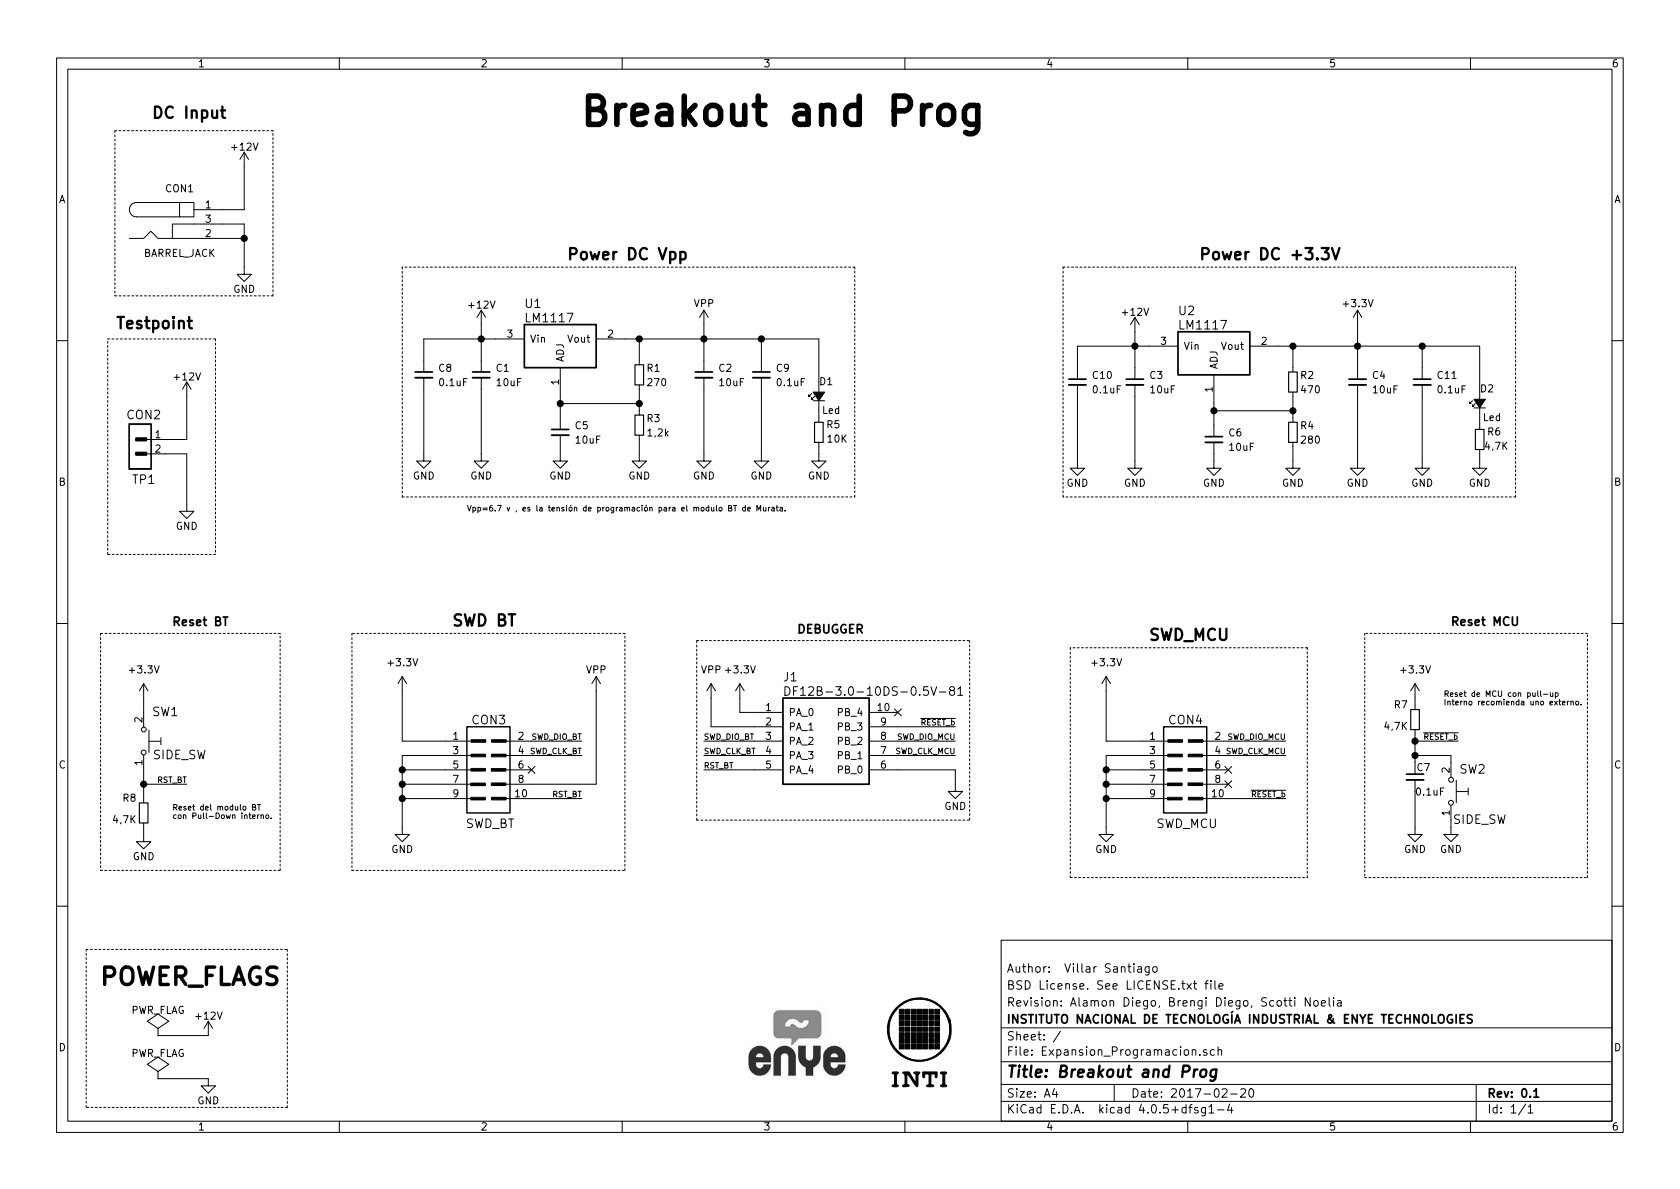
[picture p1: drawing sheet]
EESchema Schematic File Version 2
LIBS:power
LIBS:Expansion_Programacion-cache
EELAYER 25 0
EELAYER END
$Descr A4 11693 8268
encoding utf-8
Sheet 1 1
Title "Breakout and Prog"
Date "2017-02-20"
Rev "0.1"
Comp "INSTITUTO NACIONAL DE TECNOLOGÍA INDUSTRIAL & ENYE TECHNOLOGIES"
Comment1 "Revision: Alamon Diego, Brengi Diego, Scotti Noelia "
Comment2 "BSD License. See LICENSE.txt file"
Comment3 "Author:  Villar Santiago"
Comment4 ""
$EndDescr
$Comp
L PWR_FLAG #FLG01
U 1 1
P 1100 7500
F 0 "#FLG01" H 1100 7595 50  0001 C CNN
F 1 "PWR_FLAG" H 1100 7680 50  0000 C CNN
F 2 "" H 1100 7500 50  0000 C CNN
F 3 "" H 1100 7500 50  0000 C CNN
	1    1100 7500
	1    0    0    -1  
$EndComp
$Comp
L GND #PWR02
U 1 1
P 1450 7500
F 0 "#PWR02" H 1450 7250 50  0001 C CNN
F 1 "GND" H 1450 7350 50  0000 C CNN
F 2 "" H 1450 7500 50  0000 C CNN
F 3 "" H 1450 7500 50  0000 C CNN
	1    1450 7500
	1    0    0    -1  
$EndComp
$Comp
L GND #PWR03
U 1 1
P 10100 5750
F 0 "#PWR03" H 10100 5500 50  0001 C CNN
F 1 "GND" H 10100 5600 50  0000 C CNN
F 2 "" H 10100 5750 50  0000 C CNN
F 3 "" H 10100 5750 50  0000 C CNN
	1    10100 5750
	1    0    0    -1  
$EndComp
$Comp
L C_Small C7
U 1 1
P 9850 5400
F 0 "C7" H 9860 5470 50  0000 L CNN
F 1 "0.1uF" H 9850 5300 50  0000 L CNN
F 2 "footprints:c_0805" H 9850 5400 50  0001 C CNN
F 3 "" H 9850 5400 50  0000 C CNN
F 4 "0.10uF 10% 16V Ceramic Capacitor X7R 0805" H 0   400 50  0001 C CNN "Desc"
F 5 "490-1683-1-ND" H 5700 -400 50  0001 C CNN "digikey#"
F 6 "Murata Electronics North America" H 5700 -400 50  0001 C CNN "manf"
F 7 "GRM219R71C104KA01D" H 9850 5400 60  0001 C CNN "manf#"
	1    9850 5400
	1    0    0    -1  
$EndComp
$Comp
L GND #PWR04
U 1 1
P 9850 5750
F 0 "#PWR04" H 9850 5500 50  0001 C CNN
F 1 "GND" H 9850 5600 50  0000 C CNN
F 2 "" H 9850 5750 50  0000 C CNN
F 3 "" H 9850 5750 50  0000 C CNN
	1    9850 5750
	1    0    0    -1  
$EndComp
$Comp
L GND #PWR05
U 1 1
P 6650 5450
F 0 "#PWR05" H 6650 5200 50  0001 C CNN
F 1 "GND" H 6650 5300 50  0000 C CNN
F 2 "" H 6650 5450 50  0000 C CNN
F 3 "" H 6650 5450 50  0000 C CNN
	1    6650 5450
	1    0    0    -1  
$EndComp
$Comp
L +3.3V-RESCUE-Expancion_Programacion #+3.3V06
U 1 1
P 5150 4850
F 0 "#+3.3V06" H 5150 5120 50  0001 C CNN
F 1 "+3.3V" H 5150 5050 50  0000 C CNN
F 2 "" H 5350 4850 50  0000 C CNN
F 3 "" H 5350 4850 50  0000 C CNN
	1    5150 4850
	1    0    0    -1  
$EndComp
$Comp
L R_Small R8
U 1 1
P 1000 5650
F 0 "R8" H 1050 5550 50  0000 L CNN
F 1 "4,7K" H 1050 5700 50  0000 L CNN
F 2 "footprints:r_0805" H 1000 5650 50  0001 C CNN
F 3 "" H 1000 5650 50  0000 C CNN
F 4 "RES SMD 4.7K OHM 5% 1/2W 0805" H -50 350 50  0001 C CNN "Desc"
F 5 "P16962CT-ND" H 150 -450 50  0001 C CNN "digikey#"
F 6 "Panasonic Electronic Components" H 150 -450 50  0001 C CNN "manf"
F 7 "ERJ-P6WJ472V" H 1000 5650 60  0001 C CNN "manf#"
	1    1000 5650
	-1   0    0    1   
$EndComp
$Comp
L GND #PWR07
U 1 1
P 1000 5800
F 0 "#PWR07" H 1000 5550 50  0001 C CNN
F 1 "GND" H 1000 5650 50  0000 C CNN
F 2 "" H 1000 5800 50  0000 C CNN
F 3 "" H 1000 5800 50  0000 C CNN
	1    1000 5800
	1    0    0    -1  
$EndComp
$Comp
L LOGO_INTI G1
U 1 1
P 6400 7250
F 0 "G1" H 6400 6947 60  0001 C CNN
F 1 "LOGO_INTI" H 6400 7553 60  0001 C CNN
F 2 "footprints:LOGO_INTI" H 6400 7250 60  0001 C CNN
F 3 "" H 6400 7250 60  0000 C CNN
F 4 "Logo  INTI" H 0   0   50  0001 C CNN "Desc"
F 5 "Logo  INTI" H 0   0   50  0001 C CNN "Desc:"
	1    6400 7250
	1    0    0    -1  
$EndComp
$Comp
L +3.3V-RESCUE-Expancion_Programacion #+3.3V08
U 1 1
P 9850 4850
F 0 "#+3.3V08" H 9850 5120 50  0001 C CNN
F 1 "+3.3V" H 9850 5050 50  0000 C CNN
F 2 "" H 10050 4850 50  0000 C CNN
F 3 "" H 10050 4850 50  0000 C CNN
	1    9850 4850
	1    0    0    -1  
$EndComp
$Comp
L R_Small R7
U 1 1
P 9850 5000
F 0 "R7" H 9900 4900 50  0000 L CNN
F 1 "4,7K" H 9900 5050 50  0000 L CNN
F 2 "footprints:r_0805" H 9850 5000 50  0001 C CNN
F 3 "" H 9850 5000 50  0000 C CNN
F 4 "RES SMD 4.7K OHM 5% 1/2W 0805" H 0   400 50  0001 C CNN "Desc"
F 5 "P16962CT-ND" H 5700 -400 50  0001 C CNN "digikey#"
F 6 "Panasonic Electronic Components" H 5700 -400 50  0001 C CNN "manf"
F 7 "ERJ-P6WJ472V" H 9850 5000 60  0001 C CNN "manf#"
	1    9850 5000
	-1   0    0    1   
$EndComp
$Comp
L +3.3V-RESCUE-Expancion_Programacion #+3.3V09
U 1 1
P 1000 4850
F 0 "#+3.3V09" H 1000 5120 50  0001 C CNN
F 1 "+3.3V" H 1000 5050 50  0000 C CNN
F 2 "" H 1200 4850 50  0000 C CNN
F 3 "" H 1200 4850 50  0000 C CNN
	1    1000 4850
	1    0    0    -1  
$EndComp
$Comp
L SIDE_WTCM-TR(3x4) SW1
U 1 1
P 1000 5150
F 0 "SW1" V 1200 5300 60  0000 C CNN
F 1 "SIDE_SW" V 900 5400 60  0000 C CNN
F 2 "footprints:B3U_1000PB" H 999 5188 60  0001 C CNN
F 3 "" H 999 5188 60  0000 C CNN
F 4 "Tactile Switch SPST-NO Top Actuated Surface Mount" H -50 350 50  0001 C CNN "Desc"
F 5 "SW1143CT-ND" H -9100 -700 50  0001 C CNN "digikey#"
F 6 "Omron Electronics Inc-EMC Div" H -9100 -700 50  0001 C CNN "manf"
F 7 "B3U-1000P-B" V 1000 5150 60  0001 C CNN "manf#"
	1    1000 5150
	0    1    -1   0   
$EndComp
$Comp
L SIDE_WTCM-TR(3x4) SW2
U 1 1
P 10100 5500
F 0 "SW2" V 10250 5650 60  0000 C CNN
F 1 "SIDE_SW" V 9900 5700 60  0000 C CNN
F 2 "footprints:B3U_1000PB" H 10099 5538 60  0001 C CNN
F 3 "" H 10099 5538 60  0000 C CNN
F 4 "Tactile Switch SPST-NO Top Actuated Surface Mount" H 0   400 50  0001 C CNN "Desc"
F 5 "SW1143CT-ND" H 0   -350 50  0001 C CNN "digikey#"
F 6 "Omron Electronics Inc-EMC Div" H 0   -350 50  0001 C CNN "manf"
F 7 "B3U-1000P-B" V 10100 5500 60  0001 C CNN "manf#"
	1    10100 5500
	0    1    -1   0   
$EndComp
$Comp
L CON2 CON2
U 1 1
P 1050 3050
F 0 "CON2" H 1000 3225 60  0000 C CNN
F 1 "TP1" H 1000 2775 60  0000 C CNN
F 2 "footprints:GS2" H 975 3000 60  0001 C CNN
F 3 "" H 975 3000 60  0000 C CNN
F 4 "Pad de coneccion para una eventual bateria" H 0   0   50  0001 C CNN "Desc"
	1    1050 3050
	1    0    0    -1  
$EndComp
$Comp
L BH10S CON3
U 1 1
P 3400 5350
F 0 "CON3" H 3402 5701 60  0000 C CNN
F 1 "SWD_BT" H 3412 4979 60  0000 C CNN
F 2 "Pin_Headers:Pin_Header_Straight_2x05" H 3392 5303 60  0001 C CNN
F 3 "" H 3392 5303 60  0000 C CNN
F 4 "10 Positions Header, Unshrouded Connector 0.100 (2.54mm) Through Hole Tin" H 0   350 50  0001 C CNN "Desc"
F 5 "609-3243-ND" H 250 1400 50  0001 C CNN "digikey#"
F 6 "Amphenol FCI" H 250 1400 50  0001 C CNN "manf"
F 7 "67997-410HLF" H 250 1400 50  0001 C CNN "manf#"
	1    3400 5350
	1    0    0    -1  
$EndComp
$Comp
L BH10S CON4
U 1 1
P 8250 5350
F 0 "CON4" H 8252 5701 60  0000 C CNN
F 1 "SWD_MCU" H 8262 4979 60  0000 C CNN
F 2 "Pin_Headers:Pin_Header_Straight_2x05" H 8242 5303 60  0001 C CNN
F 3 "" H 8242 5303 60  0000 C CNN
F 4 "10 Positions Header, Unshrouded Connector 0.100 (2.54mm) Through Hole Tin" H 50  400 50  0001 C CNN "Desc"
F 5 "609-3243-ND" H 150 1400 50  0001 C CNN "digikey#"
F 6 "Amphenol FCI" H 150 1400 50  0001 C CNN "manf"
F 7 "67997-410HLF" H 150 1400 50  0001 C CNN "manf#"
	1    8250 5350
	1    0    0    -1  
$EndComp
$Comp
L GND #PWR010
U 1 1
P 7700 5750
F 0 "#PWR010" H 7700 5500 50  0001 C CNN
F 1 "GND" H 7700 5600 50  0000 C CNN
F 2 "" H 7700 5750 50  0000 C CNN
F 3 "" H 7700 5750 50  0000 C CNN
	1    7700 5750
	1    0    0    -1  
$EndComp
$Comp
L GND #PWR011
U 1 1
P 2800 5750
F 0 "#PWR011" H 2800 5500 50  0001 C CNN
F 1 "GND" H 2800 5600 50  0000 C CNN
F 2 "" H 2800 5750 50  0000 C CNN
F 3 "" H 2800 5750 50  0000 C CNN
	1    2800 5750
	1    0    0    -1  
$EndComp
$Comp
L +3.3V-RESCUE-Expancion_Programacion #+3.3V012
U 1 1
P 7700 4800
F 0 "#+3.3V012" H 7700 5070 50  0001 C CNN
F 1 "+3.3V" H 7700 5000 50  0000 C CNN
F 2 "" H 7900 4800 50  0000 C CNN
F 3 "" H 7900 4800 50  0000 C CNN
	1    7700 4800
	1    0    0    -1  
$EndComp
$Comp
L +3.3V-RESCUE-Expancion_Programacion #+3.3V013
U 1 1
P 2800 4800
F 0 "#+3.3V013" H 2800 5070 50  0001 C CNN
F 1 "+3.3V" H 2800 5000 50  0000 C CNN
F 2 "" H 3000 4800 50  0000 C CNN
F 3 "" H 3000 4800 50  0000 C CNN
	1    2800 4800
	1    0    0    -1  
$EndComp
$Comp
L GND #PWR014
U 1 1
P 1700 1850
F 0 "#PWR014" H 1700 1600 50  0001 C CNN
F 1 "GND" H 1700 1700 50  0000 C CNN
F 2 "" H 1700 1850 50  0000 C CNN
F 3 "" H 1700 1850 50  0000 C CNN
	1    1700 1850
	1    0    0    -1  
$EndComp
$Comp
L +12V #PWR015
U 1 1
P 1700 1150
F 0 "#PWR015" H 1700 1000 50  0001 C CNN
F 1 "+12V" H 1700 1290 50  0000 C CNN
F 2 "" H 1700 1150 50  0000 C CNN
F 3 "" H 1700 1150 50  0000 C CNN
	1    1700 1150
	1    0    0    -1  
$EndComp
$Comp
L R_Small R2
U 1 1
P 9000 2650
F 0 "R2" H 9050 2700 50  0000 L CNN
F 1 "470" H 9050 2600 50  0000 L CNN
F 2 "footprints:r_0805" H 9000 2650 50  0001 C CNN
F 3 "" H 9000 2650 50  0000 C CNN
F 4 "RES SMD 470 OHM 1% 1/8W 0805 " H 1000 0   50  0001 C CNN "Desc"
F 5 "311-470CRCT-ND " H 1050 1000 50  0001 C CNN "digikey#"
F 6 "Yageo" H 1050 1000 50  0001 C CNN "manf"
F 7 "RC0805FR-07470RL" H 1050 1000 50  0001 C CNN "manf#"
	1    9000 2650
	1    0    0    -1  
$EndComp
$Comp
L R_Small R4
U 1 1
P 9000 3000
F 0 "R4" H 9050 3050 50  0000 L CNN
F 1 "280" H 9050 2950 50  0000 L CNN
F 2 "footprints:r_0805" H 9000 3000 50  0001 C CNN
F 3 "" H 9000 3000 50  0000 C CNN
F 4 "RES SMD 280 OHM 1% 1/8W 0805 " H 1000 0   50  0001 C CNN "Desc"
F 5 "311-280CRCT-ND " H 1050 1000 50  0001 C CNN "digikey#"
F 6 "Yageo" H 1050 1000 50  0001 C CNN "manf"
F 7 "RC0805FR-07280RL " H 1050 1000 50  0001 C CNN "manf#"
	1    9000 3000
	1    0    0    -1  
$EndComp
$Comp
L GND #PWR016
U 1 1
P 7900 3200
F 0 "#PWR016" H 7900 2950 50  0001 C CNN
F 1 "GND" H 7900 3050 50  0000 C CNN
F 2 "" H 7900 3200 50  0000 C CNN
F 3 "" H 7900 3200 50  0000 C CNN
	1    7900 3200
	1    0    0    -1  
$EndComp
$Comp
L GND #PWR017
U 1 1
P 9000 3200
F 0 "#PWR017" H 9000 2950 50  0001 C CNN
F 1 "GND" H 9000 3050 50  0000 C CNN
F 2 "" H 9000 3200 50  0000 C CNN
F 3 "" H 9000 3200 50  0000 C CNN
	1    9000 3200
	1    0    0    -1  
$EndComp
$Comp
L GND #PWR018
U 1 1
P 9450 3200
F 0 "#PWR018" H 9450 2950 50  0001 C CNN
F 1 "GND" H 9450 3050 50  0000 C CNN
F 2 "" H 9450 3200 50  0000 C CNN
F 3 "" H 9450 3200 50  0000 C CNN
	1    9450 3200
	1    0    0    -1  
$EndComp
$Comp
L R_Small R1
U 1 1
P 4450 2600
F 0 "R1" H 4500 2650 50  0000 L CNN
F 1 "270" H 4500 2550 50  0000 L CNN
F 2 "footprints:r_0805" H 4450 2600 50  0001 C CNN
F 3 "" H 4450 2600 50  0000 C CNN
F 4 "RES SMD 270 OHM 1% 1/8W 0805 " H 0   0   50  0001 C CNN "Desc"
F 5 "311-270CRCT-ND" H 0   950 50  0001 C CNN "digikey#"
F 6 "Yageo" H 0   950 50  0001 C CNN "manf"
F 7 "RC0805FR-07270RL" H 0   950 50  0001 C CNN "manf#"
	1    4450 2600
	1    0    0    -1  
$EndComp
$Comp
L R_Small R3
U 1 1
P 4450 2950
F 0 "R3" H 4500 3000 50  0000 L CNN
F 1 "1,2k" H 4500 2900 50  0000 L CNN
F 2 "footprints:r_0805" H 4450 2950 50  0001 C CNN
F 3 "" H 4450 2950 50  0000 C CNN
F 4 "RES SMD 1.2K OHM 1% 1/8W 0805 " H 0   0   50  0001 C CNN "Desc"
F 5 "311-1.20KCRCT-ND " H 0   950 50  0001 C CNN "digikey#"
F 6 "Yageo" H 0   950 50  0001 C CNN "manf"
F 7 "RC0805FR-071K2L " H 0   950 50  0001 C CNN "manf#"
	1    4450 2950
	1    0    0    -1  
$EndComp
$Comp
L GND #PWR019
U 1 1
P 3350 3150
F 0 "#PWR019" H 3350 2900 50  0001 C CNN
F 1 "GND" H 3350 3000 50  0000 C CNN
F 2 "" H 3350 3150 50  0000 C CNN
F 3 "" H 3350 3150 50  0000 C CNN
	1    3350 3150
	1    0    0    -1  
$EndComp
$Comp
L GND #PWR020
U 1 1
P 4450 3150
F 0 "#PWR020" H 4450 2900 50  0001 C CNN
F 1 "GND" H 4450 3000 50  0000 C CNN
F 2 "" H 4450 3150 50  0000 C CNN
F 3 "" H 4450 3150 50  0000 C CNN
	1    4450 3150
	1    0    0    -1  
$EndComp
$Comp
L GND #PWR021
U 1 1
P 4900 3150
F 0 "#PWR021" H 4900 2900 50  0001 C CNN
F 1 "GND" H 4900 3000 50  0000 C CNN
F 2 "" H 4900 3150 50  0000 C CNN
F 3 "" H 4900 3150 50  0000 C CNN
	1    4900 3150
	1    0    0    -1  
$EndComp
$Comp
L +12V #PWR022
U 1 1
P 3350 2250
F 0 "#PWR022" H 3350 2100 50  0001 C CNN
F 1 "+12V" H 3350 2390 50  0000 C CNN
F 2 "" H 3350 2250 50  0000 C CNN
F 3 "" H 3350 2250 50  0000 C CNN
	1    3350 2250
	1    0    0    -1  
$EndComp
$Comp
L +12V #PWR023
U 1 1
P 7900 2300
F 0 "#PWR023" H 7900 2150 50  0001 C CNN
F 1 "+12V" H 7900 2440 50  0000 C CNN
F 2 "" H 7900 2300 50  0000 C CNN
F 3 "" H 7900 2300 50  0000 C CNN
	1    7900 2300
	1    0    0    -1  
$EndComp
$Comp
L VPP #PWR024
U 1 1
P 4900 2250
F 0 "#PWR024" H 4900 2100 50  0001 C CNN
F 1 "VPP" H 4900 2400 50  0000 C CNN
F 2 "" H 4900 2250 50  0000 C CNN
F 3 "" H 4900 2250 50  0000 C CNN
	1    4900 2250
	1    0    0    -1  
$EndComp
$Comp
L +3.3V-RESCUE-Expancion_Programacion #+3.3V025
U 1 1
P 9450 2250
F 0 "#+3.3V025" H 9450 2520 50  0001 C CNN
F 1 "+3.3V" H 9450 2400 50  0000 C CNN
F 2 "" H 9650 2250 50  0000 C CNN
F 3 "" H 9650 2250 50  0000 C CNN
	1    9450 2250
	1    0    0    -1  
$EndComp
$Comp
L LM1117-RESCUE-Expancion_Programacion U1
U 1 1
P 3450 2350
F 0 "U1" H 3650 2600 60  0000 L CNN
F 1 "LM1117" H 3650 2500 60  0000 L CNN
F 2 "footprints:sot223" H 3450 2350 39  0001 C CNN
F 3 "" H 3450 2350 39  0000 C CNN
F 4 "Linear Voltage Regulator IC Positive Adjustable 1 Output 1.25 V  13.8 V 800mA SOT-223" H 0   0   50  0001 C CNN "Desc"
F 5 "LM1117MPX-ADJ/NOPBCT-ND" H 0   950 50  0001 C CNN "digikey#"
F 6 "Texas Instruments" H 0   950 50  0001 C CNN "manf"
F 7 "LM1117MPX-ADJ/NOPB" H 0   950 50  0001 C CNN "manf#"
	1    3450 2350
	1    0    0    -1  
$EndComp
$Comp
L LM1117-RESCUE-Expancion_Programacion U2
U 1 1
P 8000 2400
F 0 "U2" H 8200 2650 60  0000 L CNN
F 1 "LM1117" H 8200 2550 60  0000 L CNN
F 2 "footprints:sot223" H 8000 2400 39  0001 C CNN
F 3 "" H 8000 2400 39  0000 C CNN
F 4 "Linear Voltage Regulator IC Positive Adjustable 1 Output 1.25 V  13.8 V 800mA SOT-223" H 1000 0   50  0001 C CNN "Desc"
F 5 "LM1117MPX-ADJ/NOPBCT-ND " H 1050 1000 50  0001 C CNN "digikey#"
F 6 "Texas Instruments" H 1050 1000 50  0001 C CNN "manf"
F 7 "LM1117MPX-ADJ/NOPB" H 1050 1000 50  0001 C CNN "manf#"
	1    8000 2400
	1    0    0    -1  
$EndComp
$Comp
L GND #PWR026
U 1 1
P 3900 3150
F 0 "#PWR026" H 3900 2900 50  0001 C CNN
F 1 "GND" H 3900 3000 50  0000 C CNN
F 2 "" H 3900 3150 50  0000 C CNN
F 3 "" H 3900 3150 50  0000 C CNN
	1    3900 3150
	1    0    0    -1  
$EndComp
$Comp
L GND #PWR027
U 1 1
P 8450 3200
F 0 "#PWR027" H 8450 2950 50  0001 C CNN
F 1 "GND" H 8450 3050 50  0000 C CNN
F 2 "" H 8450 3200 50  0000 C CNN
F 3 "" H 8450 3200 50  0000 C CNN
	1    8450 3200
	1    0    0    -1  
$EndComp
$Comp
L VPP #PWR028
U 1 1
P 4150 4800
F 0 "#PWR028" H 4150 4650 50  0001 C CNN
F 1 "VPP" H 4150 4950 50  0000 C CNN
F 2 "" H 4150 4800 50  0000 C CNN
F 3 "" H 4150 4800 50  0000 C CNN
	1    4150 4800
	1    0    0    -1  
$EndComp
$Comp
L VPP #PWR029
U 1 1
P 4950 4850
F 0 "#PWR029" H 4950 4700 50  0001 C CNN
F 1 "VPP" H 4950 5050 50  0000 C CNN
F 2 "" H 4950 4850 50  0000 C CNN
F 3 "" H 4950 4850 50  0000 C CNN
	1    4950 4850
	1    0    0    -1  
$EndComp
$Comp
L C_Small C5
U 1 1
P 3900 3000
F 0 "C5" H 4000 3050 50  0000 L CNN
F 1 "10uF" H 4000 2950 50  0000 L CNN
F 2 "footprints:c_0805" H 3900 3000 50  0001 C CNN
F 3 "" H 3900 3000 50  0001 C CNN
F 4 "10uF 10% 16V Ceramic Capacitor X5R 0805" H 0   0   50  0001 C CNN "Desc"
F 5 "490-6473-1-ND" H 0   950 50  0001 C CNN "digikey#"
F 6 "Murata Electronics North America" H 0   950 50  0001 C CNN "manf"
F 7 "GRM21BR61C106KE15K" H 0   950 50  0001 C CNN "manf#"
	1    3900 3000
	1    0    0    -1  
$EndComp
$Comp
L C_Small C6
U 1 1
P 8450 3050
F 0 "C6" H 8550 3100 50  0000 L CNN
F 1 "10uF" H 8550 3000 50  0000 L CNN
F 2 "footprints:c_0805" H 8450 3050 50  0001 C CNN
F 3 "" H 8450 3050 50  0000 C CNN
F 4 "10uF 10% 16V Ceramic Capacitor X5R 0805" H 1000 0   50  0001 C CNN "Desc"
F 5 "10uF 10% 16V Ceramic Capacitor X5R 0805" H 1050 1000 50  0001 C CNN "Desc:"
F 6 "490-6473-1-ND" H 1050 1000 50  0001 C CNN "digikey#"
F 7 "Murata Electronics North America" H 1050 1000 50  0001 C CNN "manf"
F 8 "GRM21BR61C106KE15K" H 1050 1000 50  0001 C CNN "manf#"
	1    8450 3050
	1    0    0    -1  
$EndComp
$Comp
L C_Small C4
U 1 1
P 9450 2650
F 0 "C4" H 9550 2700 50  0000 L CNN
F 1 "10uF" H 9550 2600 50  0000 L CNN
F 2 "footprints:c_0805" H 9450 2650 50  0001 C CNN
F 3 "" H 9450 2650 50  0000 C CNN
F 4 "10uF 10% 16V Ceramic Capacitor X5R 0805" H 1000 0   50  0001 C CNN "Desc"
F 5 "490-6473-1-ND" H 1050 1000 50  0001 C CNN "digikey#"
F 6 "Murata Electronics North America" H 1050 1000 50  0001 C CNN "manf"
F 7 "GRM21BR61C106KE15K" H 1050 1000 50  0001 C CNN "manf#"
	1    9450 2650
	1    0    0    -1  
$EndComp
$Comp
L Led_Small D2
U 1 1
P 10300 2800
F 0 "D2" V 10400 2700 50  0000 L CNN
F 1 "Led" V 10200 2650 50  0000 L CNN
F 2 "footprints:LED-0805" V 10300 2800 50  0001 C CNN
F 3 "" V 10300 2800 50  0000 C CNN
F 4 "Red 645nm LED Indication - Discrete 1.8V 0805 (2012 Metric)" H 1500 0   50  0001 C CNN "Desc"
F 5 "475-1415-1-ND" H 1550 1000 50  0001 C CNN "digikey#"
F 6 "OSRAM Opto Semiconductors Inc." H 1550 1000 50  0001 C CNN "manf"
F 7 "LH R974-LP-1" H 1550 1000 50  0001 C CNN "manf#"
	1    10300 2800
	0    -1   -1   0   
$EndComp
$Comp
L R_Small R6
U 1 1
P 10300 3050
F 0 "R6" H 10150 3000 50  0000 L CNN
F 1 "4,7K" H 10100 3100 50  0000 L CNN
F 2 "footprints:r_0805" H 10300 3050 50  0001 C CNN
F 3 "" H 10300 3050 50  0000 C CNN
F 4 "RES SMD 4.7K OHM 5% 1/2W 0805" H 1500 0   50  0001 C CNN "Desc"
F 5 "P16962CT-ND" H 6150 -2350 50  0001 C CNN "digikey#"
F 6 "Panasonic Electronic Components" H 6150 -2350 50  0001 C CNN "manf"
F 7 "ERJ-P6WJ472V" H 10300 3050 60  0001 C CNN "manf#"
	1    10300 3050
	-1   0    0    1   
$EndComp
$Comp
L GND #PWR030
U 1 1
P 10300 3200
F 0 "#PWR030" H 10300 2950 50  0001 C CNN
F 1 "GND" H 10300 3050 50  0000 C CNN
F 2 "" H 10300 3200 50  0000 C CNN
F 3 "" H 10300 3200 50  0000 C CNN
	1    10300 3200
	1    0    0    -1  
$EndComp
$Comp
L Led_Small D1
U 1 1
P 5700 2750
F 0 "D1" V 5800 2650 50  0000 L CNN
F 1 "Led" V 5600 2600 50  0000 L CNN
F 2 "footprints:LED-0805" V 5700 2750 50  0001 C CNN
F 3 "" V 5700 2750 50  0000 C CNN
F 4 "Red 645nm LED Indication - Discrete 1.8V 0805 (2012 Metric)" H 350 0   50  0001 C CNN "Desc"
F 5 "475-1415-1-ND" H 350 950 50  0001 C CNN "digikey#"
F 6 "OSRAM Opto Semiconductors Inc." H 350 950 50  0001 C CNN "manf"
F 7 "LH R974-LP-1" H 350 950 50  0001 C CNN "manf#"
	1    5700 2750
	0    -1   -1   0   
$EndComp
$Comp
L R_Small R5
U 1 1
P 5700 3000
F 0 "R5" H 5550 2950 50  0000 L CNN
F 1 "10K" H 5500 3050 50  0000 L CNN
F 2 "footprints:r_0805" H 5700 3000 50  0001 C CNN
F 3 "" H 5700 3000 50  0000 C CNN
F 4 "RES SMD 10K OHM 5% 1/4W 0805" H 350 0   50  0001 C CNN "Desc"
F 5 "RPC0805JT10K0DKR-ND" H 1550 -2400 50  0001 C CNN "digikey#"
F 6 "Stackpole Electronics Inc." H 1550 -2400 50  0001 C CNN "manf"
F 7 "RPC0805JT10K0" H 5700 3000 60  0001 C CNN "manf#"
	1    5700 3000
	-1   0    0    1   
$EndComp
$Comp
L GND #PWR031
U 1 1
P 5700 3150
F 0 "#PWR031" H 5700 2900 50  0001 C CNN
F 1 "GND" H 5700 3000 50  0000 C CNN
F 2 "" H 5700 3150 50  0000 C CNN
F 3 "" H 5700 3150 50  0000 C CNN
	1    5700 3150
	1    0    0    -1  
$EndComp
$Comp
L BARREL_JACK CON1
U 1 1
P 1250 1550
F 0 "CON1" H 1250 1800 50  0000 C CNN
F 1 "BARREL_JACK" H 1250 1350 50  0000 C CNN
F 2 "footprints:Pj-38-smt" H 1250 1550 50  0001 C CNN
F 3 "" H 1250 1550 50  0000 C CNN
F 4 "Power Barrel Connector Jack 0.70mm ID (0.028), 2.35mm OD (0.093) EIAJ-1 Surface Mount, Right Angle" H 0   0   50  0001 C CNN "Desc"
F 5 "CP-038PJCT-ND" H 150 400 50  0001 C CNN "digikey#"
F 6 "CUI Inc." H 150 400 50  0001 C CNN "manf"
F 7 "PJ-038-SMT-TR" H 150 400 50  0001 C CNN "manf#"
	1    1250 1550
	1    0    0    -1  
$EndComp
$Comp
L +12V #PWR032
U 1 1
P 1300 2750
F 0 "#PWR032" H 1300 2600 50  0001 C CNN
F 1 "+12V" H 1300 2890 50  0000 C CNN
F 2 "" H 1300 2750 50  0000 C CNN
F 3 "" H 1300 2750 50  0000 C CNN
	1    1300 2750
	1    0    0    -1  
$EndComp
$Comp
L GND #PWR033
U 1 1
P 1300 3500
F 0 "#PWR033" H 1300 3250 50  0001 C CNN
F 1 "GND" H 1300 3350 50  0000 C CNN
F 2 "" H 1300 3500 50  0000 C CNN
F 3 "" H 1300 3500 50  0000 C CNN
	1    1300 3500
	1    0    0    -1  
$EndComp
$Comp
L +12V #PWR034
U 1 1
P 1450 7200
F 0 "#PWR034" H 1450 7050 50  0001 C CNN
F 1 "+12V" H 1450 7340 50  0000 C CNN
F 2 "" H 1450 7200 50  0000 C CNN
F 3 "" H 1450 7200 50  0000 C CNN
	1    1450 7200
	1    0    0    -1  
$EndComp
$Comp
L PWR_FLAG #FLG035
U 1 1
P 1100 7200
F 0 "#FLG035" H 1100 7295 50  0001 C CNN
F 1 "PWR_FLAG" H 1100 7380 50  0000 C CNN
F 2 "" H 1100 7200 50  0000 C CNN
F 3 "" H 1100 7200 50  0000 C CNN
	1    1100 7200
	1    0    0    -1  
$EndComp
$Comp
L DF12B-3.0-10DS-0.5V-81 J1
U 1 1
P 5250 4950
F 0 "J1" H 5450 5200 60  0000 L CNN
F 1 "DF12B-3.0-10DS-0.5V-81" H 5450 5100 60  0000 L CNN
F 2 "footprints:df12(3.0)-10ds-0.5v" H 5250 4950 39  0001 C CNN
F 3 "" H 5250 4950 39  0000 C CNN
F 4 "10 Position Connector Receptacle, Center Strip Contacts Surface Mount Gold" H 0   0   50  0001 C CNN "Desc"
F 5 "H11719CT-ND" H 150 950 50  0001 C CNN "digikey#"
F 6 "Hirose Electric Co Ltd" H 150 950 50  0001 C CNN "manf"
F 7 "DF12B3.0-10DS-0.5V86" H 150 950 50  0001 C CNN "manf#"
	1    5250 4950
	1    0    0    -1  
$EndComp
$Comp
L C_Small C9
U 1 1
P 5300 2600
F 0 "C9" H 5400 2650 50  0000 L CNN
F 1 "0.1uF" H 5400 2550 50  0000 L CNN
F 2 "footprints:c_0805" H 5300 2600 50  0001 C CNN
F 3 "" H 5300 2600 50  0000 C CNN
F 4 "CAP CER 0.1UF 16V X7R 0805 " H 0   0   50  0001 C CNN "Desc"
F 5 "490-1683-1-ND " H 0   0   50  0001 C CNN "digikey#"
F 6 "Murata Electronics North America" H 0   0   50  0001 C CNN "manf"
F 7 "GRM219R71C104KA01D " H 0   0   50  0001 C CNN "manf#"
	1    5300 2600
	1    0    0    -1  
$EndComp
$Comp
L C_Small C10
U 1 1
P 7500 2650
F 0 "C10" H 7600 2700 50  0000 L CNN
F 1 "0.1uF" H 7600 2600 50  0000 L CNN
F 2 "footprints:c_0805" H 7500 2650 50  0001 C CNN
F 3 "" H 7500 2650 50  0000 C CNN
F 4 "CAP CER 0.1UF 16V X7R 0805 " H 0   0   50  0001 C CNN "Desc"
F 5 "490-1683-1-ND " H 0   0   50  0001 C CNN "digikey#"
F 6 "Murata Electronics North America" H 0   0   50  0001 C CNN "manf"
F 7 "GRM219R71C104KA01D " H 0   0   50  0001 C CNN "manf#"
	1    7500 2650
	1    0    0    -1  
$EndComp
$Comp
L C_Small C8
U 1 1
P 2950 2600
F 0 "C8" H 3050 2650 50  0000 L CNN
F 1 "0.1uF" H 3050 2550 50  0000 L CNN
F 2 "footprints:c_0805" H 2950 2600 50  0001 C CNN
F 3 "" H 2950 2600 50  0000 C CNN
F 4 "CAP CER 0.1UF 16V X7R 0805 " H 0   0   50  0001 C CNN "Desc"
F 5 "490-1683-1-ND " H 0   0   50  0001 C CNN "digikey#"
F 6 "Murata Electronics North America" H 0   0   50  0001 C CNN "manf"
F 7 "GRM219R71C104KA01D " H 0   0   50  0001 C CNN "manf#"
	1    2950 2600
	1    0    0    -1  
$EndComp
$Comp
L C_Small C11
U 1 1
P 9900 2650
F 0 "C11" H 10000 2700 50  0000 L CNN
F 1 "0.1uF" H 10000 2600 50  0000 L CNN
F 2 "footprints:c_0805" H 9900 2650 50  0001 C CNN
F 3 "" H 9900 2650 50  0000 C CNN
F 4 "CAP CER 0.1UF 16V X7R 0805 " H 0   0   50  0001 C CNN "Desc"
F 5 "490-1683-1-ND " H 0   0   50  0001 C CNN "digikey#"
F 6 "Murata Electronics North America" H 0   0   50  0001 C CNN "manf"
F 7 "GRM219R71C104KA01D " H 0   0   50  0001 C CNN "manf#"
	1    9900 2650
	1    0    0    -1  
$EndComp
$Comp
L GND #PWR036
U 1 1
P 5300 3150
F 0 "#PWR036" H 5300 2900 50  0001 C CNN
F 1 "GND" H 5300 3000 50  0000 C CNN
F 2 "" H 5300 3150 50  0000 C CNN
F 3 "" H 5300 3150 50  0000 C CNN
	1    5300 3150
	1    0    0    -1  
$EndComp
$Comp
L GND #PWR037
U 1 1
P 2950 3150
F 0 "#PWR037" H 2950 2900 50  0001 C CNN
F 1 "GND" H 2950 3000 50  0000 C CNN
F 2 "" H 2950 3150 50  0000 C CNN
F 3 "" H 2950 3150 50  0000 C CNN
	1    2950 3150
	1    0    0    -1  
$EndComp
$Comp
L GND #PWR038
U 1 1
P 9900 3200
F 0 "#PWR038" H 9900 2950 50  0001 C CNN
F 1 "GND" H 9900 3050 50  0000 C CNN
F 2 "" H 9900 3200 50  0000 C CNN
F 3 "" H 9900 3200 50  0000 C CNN
	1    9900 3200
	1    0    0    -1  
$EndComp
$Comp
L GND #PWR039
U 1 1
P 7500 3200
F 0 "#PWR039" H 7500 2950 50  0001 C CNN
F 1 "GND" H 7500 3050 50  0000 C CNN
F 2 "" H 7500 3200 50  0000 C CNN
F 3 "" H 7500 3200 50  0000 C CNN
	1    7500 3200
	1    0    0    -1  
$EndComp
Text Notes 700  6850 0    121  ~ 24
POWER_FLAGS
Text Label 10150 5150 2    39   ~ 0
~RESET_b
Text Label 1300 5450 2    39   ~ 0
RST_BT
Text Notes 1200 5750 0    39   ~ 0
Reset del modulo BT \ncon Pull-Down interno.\n\n
Text Label 4900 5250 0    39   ~ 0
SWD_CLK_BT
Text Label 6650 5150 2    39   ~ 0
SWD_DIO_MCU
Text Label 6650 5250 2    39   ~ 0
SWD_CLK_MCU
Text Notes 5550 4400 0    59   ~ 12
DEBUGGER\n
Text Label 6650 5050 2    39   ~ 0
~RESET_b
Text Notes 10050 4900 0    39   ~ 0
Reset de MCU con pull-up \nInterno recomienda uno externo. \n
Text Notes 10100 4650 0    59   ~ 12
Reset MCU\n\n\n\n
Text Notes 1200 4550 0    59   ~ 12
Reset BT\n\n\n
Text Label 8950 5150 2    39   ~ 0
SWD_DIO_MCU
Text Label 8950 5250 2    39   ~ 0
SWD_CLK_MCU
Text Label 8950 5550 2    39   ~ 0
~RESET_b
Text Label 4900 5150 0    39   ~ 0
SWD_DIO_BT
Text Label 4900 5350 0    39   ~ 0
RST_BT
Text Label 4050 5150 2    39   ~ 0
SWD_DIO_BT
Text Label 4050 5250 2    39   ~ 0
SWD_CLK_BT
Text Label 4050 5550 2    39   ~ 0
RST_BT
Text Notes 4050 1200 0    197  ~ 39
Breakout and Prog\n	
Text Notes 3950 1800 0    79   ~ 16
Power DC Vpp\n
Text Notes 8350 1800 0    79   ~ 16
Power DC +3.3V\n
Text Notes 3150 4350 0    79   ~ 16
SWD BT\n
Text Notes 8000 4450 0    79   ~ 16
SWD_MCU\n
Text Notes 1000 950  0    79   ~ 16
 DC Input \n\n
Text Notes 750  2550 0    79   ~ 16
 Testpoint \n\n\n
Text Notes 3250 3550 0    39   ~ 0
Vpp=6.7 v , es la tensión de programación para el modulo BT de Murata.\n
Wire Wire Line
	1100 7500 1450 7500
Wire Notes Line
	600  6600 2000 6600
Wire Notes Line
	2000 7700 600  7700
Wire Wire Line
	9850 5100 9850 5300
Wire Wire Line
	9850 5150 10150 5150
Wire Wire Line
	1000 5450 1300 5450
Wire Wire Line
	10100 5300 10100 5250
Wire Wire Line
	10100 5250 9850 5250
Wire Wire Line
	6250 5350 6650 5350
Wire Wire Line
	6650 5350 6650 5450
Wire Wire Line
	6250 5050 6650 5050
Wire Wire Line
	6250 5150 6650 5150
Wire Wire Line
	6250 5250 6650 5250
Wire Notes Line
	4850 5700 6750 5700
Wire Notes Line
	4850 5700 4850 4450
Wire Notes Line
	4850 4450 6750 4450
Wire Notes Line
	6750 4450 6750 5700
Wire Wire Line
	1000 5800 1000 5750
Wire Wire Line
	9850 5500 9850 5750
Wire Wire Line
	10100 5700 10100 5750
Wire Notes Line
	2000 6600 2000 7700
Wire Notes Line
	600  7700 600  6600
Wire Wire Line
	9850 4900 9850 4850
Wire Wire Line
	1000 5350 1000 5550
Wire Wire Line
	1000 4950 1000 4850
Wire Wire Line
	7950 5350 7700 5350
Wire Wire Line
	7700 5550 7950 5550
Wire Wire Line
	3700 5150 4050 5150
Wire Wire Line
	3700 5250 4050 5250
Wire Wire Line
	2800 5550 3100 5550
Wire Wire Line
	8550 5150 8950 5150
Wire Wire Line
	8550 5250 8950 5250
Wire Wire Line
	5250 5150 4900 5150
Wire Wire Line
	5250 5250 4900 5250
Wire Wire Line
	5250 5350 4900 5350
Wire Wire Line
	1550 1650 1700 1650
Wire Wire Line
	1700 1550 1700 1850
Wire Wire Line
	8950 5550 8550 5550
Wire Wire Line
	7700 5150 7950 5150
Wire Wire Line
	7700 5150 7700 4800
Wire Wire Line
	7700 5450 7950 5450
Wire Wire Line
	7950 5250 7700 5250
Wire Wire Line
	7700 5250 7700 5750
Wire Wire Line
	4050 5550 3700 5550
Wire Wire Line
	3100 5150 2800 5150
Wire Wire Line
	2800 5150 2800 4800
Wire Wire Line
	3100 5250 2800 5250
Wire Wire Line
	2800 5250 2800 5750
Wire Wire Line
	3100 5350 2800 5350
Wire Wire Line
	3100 5450 2800 5450
Wire Wire Line
	7500 2400 8000 2400
Wire Wire Line
	7900 2300 7900 2550
Wire Wire Line
	7900 2750 7900 3200
Wire Wire Line
	9000 2400 9000 2550
Wire Wire Line
	9000 2750 9000 2900
Wire Wire Line
	9000 3100 9000 3200
Wire Wire Line
	8450 2850 9000 2850
Wire Wire Line
	9450 2250 9450 2550
Wire Wire Line
	9450 3200 9450 2750
Wire Wire Line
	2950 2350 3450 2350
Wire Wire Line
	3350 2250 3350 2500
Wire Wire Line
	3350 2700 3350 3150
Wire Wire Line
	4350 2350 5700 2350
Wire Wire Line
	4450 2350 4450 2500
Wire Wire Line
	4450 2700 4450 2850
Wire Wire Line
	4450 3050 4450 3150
Wire Wire Line
	3900 2800 4450 2800
Wire Wire Line
	4900 3150 4900 2700
Wire Wire Line
	3900 2750 3900 2900
Wire Wire Line
	8450 2800 8450 2950
Wire Wire Line
	3900 3100 3900 3150
Wire Wire Line
	8450 3200 8450 3150
Wire Wire Line
	4150 4800 4150 5450
Wire Wire Line
	4150 5450 3700 5450
Wire Wire Line
	5250 4950 5150 4950
Wire Wire Line
	5150 4950 5150 4850
Wire Wire Line
	5250 5050 4950 5050
Wire Wire Line
	4950 5050 4950 4850
Wire Wire Line
	10300 2400 10300 2700
Wire Wire Line
	10300 2950 10300 2900
Wire Wire Line
	10300 3200 10300 3150
Wire Wire Line
	5700 2350 5700 2650
Wire Wire Line
	5700 2900 5700 2850
Wire Wire Line
	5700 3150 5700 3100
Wire Wire Line
	1550 1550 1700 1550
Wire Wire Line
	1300 2750 1300 3050
Wire Wire Line
	1300 3150 1300 3500
Wire Wire Line
	1300 3050 1150 3050
Wire Wire Line
	1150 3150 1300 3150
Wire Wire Line
	1700 1150 1700 1450
Wire Wire Line
	1700 1450 1550 1450
Wire Wire Line
	1100 7200 1450 7200
Wire Notes Line
	2800 1850 2800 3450
Wire Notes Line
	2800 3450 5950 3450
Wire Notes Line
	5950 3450 5950 1850
Wire Notes Line
	5950 1850 2800 1850
Wire Notes Line
	7400 3450 7400 1850
Wire Notes Line
	7400 1850 10550 1850
Wire Notes Line
	10550 1850 10550 3450
Wire Notes Line
	2450 4400 2450 6050
Wire Notes Line
	2450 6050 4350 6050
Wire Notes Line
	4350 6050 4350 4400
Wire Notes Line
	700  4400 700  6050
Wire Notes Line
	700  6050 1950 6050
Wire Notes Line
	1950 6050 1950 4400
Wire Notes Line
	1950 4400 700  4400
Wire Notes Line
	4350 4400 2450 4400
Wire Notes Line
	750  2350 1500 2350
Wire Notes Line
	1500 2350 1500 3850
Wire Notes Line
	1500 3850 750  3850
Wire Notes Line
	750  3850 750  2350
Wire Notes Line
	7450 4500 7450 6100
Wire Notes Line
	7450 6100 9100 6100
Wire Notes Line
	9100 6100 9100 4500
Wire Notes Line
	9100 4500 7450 4500
Wire Notes Line
	9500 4400 9500 6100
Wire Notes Line
	9500 6100 11050 6100
Wire Notes Line
	11050 6100 11050 4400
Wire Notes Line
	11050 4400 9500 4400
Wire Notes Line
	800  900  800  2050
Wire Notes Line
	800  2050 1900 2050
Wire Notes Line
	1900 2050 1900 900 
Wire Notes Line
	1900 900  800  900 
Wire Wire Line
	5300 2500 5300 2350
Wire Wire Line
	5300 2700 5300 3150
Wire Wire Line
	2950 2500 2950 2350
Wire Wire Line
	2950 2700 2950 3150
Wire Wire Line
	8900 2400 10300 2400
Wire Wire Line
	9900 3200 9900 2750
Wire Wire Line
	9900 2550 9900 2400
Wire Wire Line
	7500 2750 7500 3200
Wire Notes Line
	10550 3450 7400 3450
Wire Wire Line
	7500 2550 7500 2400
Connection ~ 9850 5150
Connection ~ 1000 5450
Connection ~ 9850 5250
Connection ~ 2800 5550
Connection ~ 7700 5350
Connection ~ 7700 5450
Connection ~ 7700 5550
Connection ~ 2800 5350
Connection ~ 2800 5450
Connection ~ 9000 2850
Connection ~ 9000 2400
Connection ~ 4450 2800
Connection ~ 4450 2350
Connection ~ 7900 2400
Connection ~ 3350 2350
Connection ~ 4900 2350
Connection ~ 9450 2400
Connection ~ 3900 2800
Connection ~ 8450 2850
Connection ~ 1700 1650
Connection ~ 5300 2350
Connection ~ 9900 2400
NoConn ~ 6250 4950
NoConn ~ 8550 5350
NoConn ~ 8550 5450
NoConn ~ 3700 5350
$Comp
L C_Small C1
U 1 1
P 3350 2600
F 0 "C1" H 3450 2650 50  0000 L CNN
F 1 "10uF" H 3450 2550 50  0000 L CNN
F 2 "footprints:c_0805" H 3350 2600 50  0001 C CNN
F 3 "" H 3350 2600 50  0000 C CNN
F 4 "10uF 10% 16V Ceramic Capacitor X5R 0805" H -1550 0   50  0001 C CNN "Desc"
F 5 "490-6473-1-ND" H -1550 950 50  0001 C CNN "digikey#"
F 6 "Murata Electronics North America" H -1550 950 50  0001 C CNN "manf"
F 7 "GRM21BR61C106KE15K" H -1550 950 50  0001 C CNN "manf#"
	1    3350 2600
	1    0    0    -1  
$EndComp
Wire Wire Line
	4900 2250 4900 2500
$Comp
L C_Small C3
U 1 1
P 7900 2650
F 0 "C3" H 8000 2700 50  0000 L CNN
F 1 "10uF" H 8000 2600 50  0000 L CNN
F 2 "footprints:c_0805" H 7900 2650 50  0001 C CNN
F 3 "" H 7900 2650 50  0000 C CNN
F 4 "10uF 10% 16V Ceramic Capacitor X5R 0805" H 3000 50  50  0001 C CNN "Desc"
F 5 "490-6473-1-ND" H 3000 1000 50  0001 C CNN "digikey#"
F 6 "Murata Electronics North America" H 3000 1000 50  0001 C CNN "manf"
F 7 "GRM21BR61C106KE15K" H 3000 1000 50  0001 C CNN "manf#"
	1    7900 2650
	1    0    0    -1  
$EndComp
$Comp
L C_Small C2
U 1 1
P 4900 2600
F 0 "C2" H 5000 2650 50  0000 L CNN
F 1 "10uF" H 5000 2550 50  0000 L CNN
F 2 "footprints:c_0805" H 4900 2600 50  0001 C CNN
F 3 "" H 4900 2600 50  0000 C CNN
F 4 "10uF 10% 16V Ceramic Capacitor X5R 0805" H 0   0   50  0001 C CNN "Desc"
F 5 "490-6473-1-ND" H 0   950 50  0001 C CNN "digikey#"
F 6 "Murata Electronics North America" H 0   950 50  0001 C CNN "manf"
F 7 "GRM21BR61C106KE15K" H 0   950 50  0001 C CNN "manf#"
	1    4900 2600
	1    0    0    -1  
$EndComp
$EndSCHEMATC
